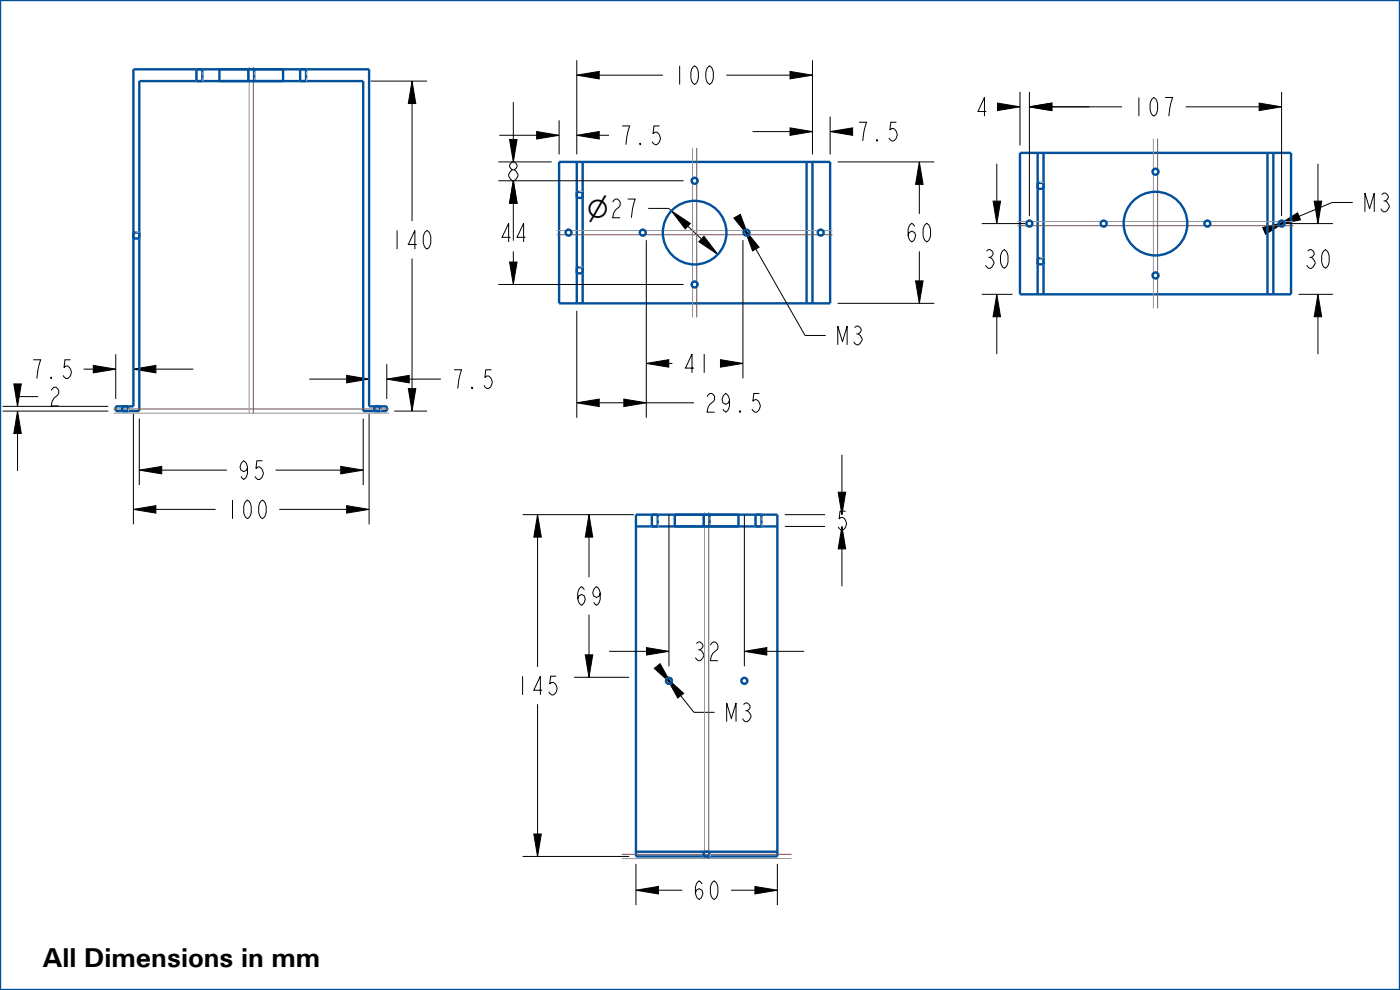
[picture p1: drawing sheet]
<svg xmlns="http://www.w3.org/2000/svg" width="297mm" height="210mm" viewBox="0 0 297 210" stroke-linecap="round" stroke-linejoin="round" font-family="sans-serif">
<g fill="#000">
<path d="M87.4 17.2l.8 4.8h-1.6zM122.4 15.9l4.7-.8v1.6zM167.6 15.1l4.8 .8-4.8 .8zM108.1 29.6h1.6l-.8 4.7zM108.9 38.3l.8 4.8h-1.6zM113.8 27.9l4.8 .8-4.8 .8zM122.4 28.7l4.7-.8v1.6zM167.6 27.1l4.8 .8-4.8 .8zM176.1 27.9l4.8-.8v1.6zM195 34.3l.8 4.8h-1.6zM211.6 21.9l4.8 .8-4.8 .8zM218.4 22.7l4.7-.8v1.6z"/>
<path d="M267.1 21.9l4.8 .8-4.8 .8zM142.4 44.7l4.1 2.7-1.1 1.2zM149.4 50.1l2.9 3.9-4-2.7zM158 48.7l3 3.7-1.3 .8zM155.7 46.3l1.4-.8 1.6 4.5zM210.7 42.7h1.6l-.8 4.7zM271.2 47.7l4.1-2.5 .6 1.4zM267.9 48.2l4.7-1.1-4.1 2.6zM278.8 42.7h1.6l-.8 4.7zM19.8 77.5l4.8 .8-4.8 .8zM28.3 78.3l4.8-.8v1.6zM108.1 55.6h1.6l-.8 4.7z"/>
<path d="M137.1 77.1l4.8-.8v1.6zM152.8 76.3l4.8 .8-4.8 .8zM194.2 59.6h1.6l-.8 4.7zM211.5 62.4l.8 4.8h-1.6zM279.6 62.4l.8 4.8h-1.6zM3.7 87.2l.8 4.8h-1.6zM2.9 81.4h1.6l-.8 4.8zM29.6 99.7l4.7-.8v1.6zM72.3 98.9l4.8 .8-4.8 .8zM73.5 79.6l4.8 .8-4.8 .8zM82.1 80.4l4.7-.8v1.6zM86.6 82.4h1.6l-.8 4.8z"/>
<path d="M122.4 85.4l4.7-.7v1.5zM132.3 84.7l4.8 .7-4.8 .8zM28.3 108.1l4.8-.8v1.5zM73.5 107.3l4.8 .8-4.8 .7zM114 109.2l.8 4.7h-1.6zM125 109.2l.7 4.7h-1.5zM178.6 111.7l.8 4.7h-1.6zM177.8 104.4h1.6l-.8 4.8zM137.1 137.4l4.8 .8-4.8 .8zM157.9 138.2l4.8-.8v1.6zM124.2 138.9h1.5l-.7 4.8zM141.4 143.8l3.6 3.3-1.2 1z"/>
<path d="M138.8 141.8l1.2-1 2.4 4.2zM113.2 176.9h1.6l-.8 4.8zM134.9 188.8l4.8-.8v1.6zM160.1 188l4.8 .8-4.8 .8z"/>
</g>
<g fill="none" stroke="#000" stroke-width=".21">
<path d="M78.6 17.2h12M87.4 17.2l.8 4.8h-1.6zM122.4 15.9l4.7-.8v1.6zM122.4 12.8v20M127.1 15.9h13.5M154.1 15.9h13.5M167.6 15.1l4.8 .8-4.8 .8zM172.4 12.8v20M216.4 19.5v11.3M218.4 19.5v26.3M271.9 19.5v26.3M87.4 22v24.9"/>
<path d="M105.7 38.3h39.3M105.7 34.3h11.3M105.9 28.7h7.9M108.1 29.6h1.6l-.8 4.7zM108.9 38.3l.8 4.8h-1.6zM108.9 21.6v8M113.8 27.9l4.8 .8-4.8 .8zM118.6 25.5v7.3M122.4 28.7l4.7-.8v1.6zM127.1 28.7h2.1M159.7 27.9h7.9M167.6 27.1l4.8 .8-4.8 .8z"/>
<path d="M176.1 27.9l4.8-.8v1.6zM176.1 24.7v8.1M177.7 34.3h20.5M195 34.3l.8 4.8h-1.6zM195 39.1v6.3M211.5 34.7v8M211.6 21.9l4.8 .8-4.8 .8zM218.4 22.7l4.7-.8v1.6zM223.1 22.7h14.9M251.5 22.7h15.6M267.1 21.9l4.8 .8-4.8 .8zM279.6 34.7v8"/>
<path d="M87.4 54.8v27.6M108.1 55.6h1.6l-.8 4.7zM108.9 43.1v7.9M108.9 53.3v2.3M137.1 50.9v37.7M137.5 44.2h4.4l.5 .5M142.4 44.7l4.1 2.7-1.1 1.2zM145.9 48l2.9 2.7M149.4 50.1l2.9 3.9-4-2.7zM155.7 46.3l1.4-.8 1.6 4.5zM157.6 50.9v29.4M158 48.7l3 3.7-1.3 .8z"/>
<path d="M160.3 52.8l10.5 18.4h4.4M194.2 59.6h1.6l-.8 4.7zM195 53.3v6.3M208.3 47.4h9.2M210.7 42.7h1.6l-.8 4.7zM267.9 48.2l4.7-1.1-4.1 2.6zM271.2 47.7l4.1-2.5 .6 1.4zM272.7 47.4h10.1M278.8 42.7h1.6l-.8 4.7zM287 42.9h-4.4l-7 3M17.7 78.3h2.1M19.8 77.5l4.8 .8-4.8 .8z"/>
<path d="M24.6 75.1v9.5M28.3 78.3l4.8-.8v1.6zM33.1 78.3h7.9M73.5 79.6l4.8 .8-4.8 .8zM82.1 77.2v7.4M105.7 60.3h39.3M122.4 65.9v22.7M137.1 77.1l4.8-.8v1.6zM141.9 77.1h.7M152.8 76.3l4.8 .8-4.8 .8zM177.7 64.3h20.5M208.3 62.4h6.5"/>
<path d="M211.5 62.4l.8 4.8h-1.6zM211.5 67.2v7.9M275.5 62.4h7.3M279.6 62.4l.8 4.8h-1.6zM279.6 67.2v7.9M.5 87.2h22.5M.5 86.2h22.5M2.9 81.4h1.6l-.8 4.8zM3.7 87.2l.8 4.8h-1.6zM3.7 92v7.9M3.7 84.1h4.4M28.3 87.8v23.4"/>
<path d="M29.6 99.7l4.7-.8v1.6zM29.6 88.8v14.1M34.3 99.7h13.8M58.5 99.7h13.8M65.6 80.4h7.9M72.3 98.9l4.8 .8-4.8 .8zM77.1 88.8v14.1M78.3 87.8v23.4M82.1 80.4l4.7-.8v1.6zM83.6 87.2h7M86.6 82.4h1.6l-.8 4.8zM86.8 80.4h6.7"/>
<path d="M122.4 85.4l4.7-.7v1.5zM127.1 85.4h5.2M132.3 84.7l4.8 .7-4.8 .8zM137.1 85.4h10.1M178.6 96.5v7.9M28.3 108.1l4.8-.8v1.5zM33.1 108.1h12.7M59.2 108.1h14.3M73.5 107.3l4.8 .8-4.8 .7zM110.9 109.2h23.6M114 109.2l.8 4.7h-1.6zM114 113.9v27.6"/>
<path d="M125 109.2l.7 4.7h-1.5zM125 113.9v8.6M141.9 109.2v32.1M157.9 109.2v32.1M166.5 111.7h8.5M166.5 109.2h8.5M177.8 104.4h1.6l-.8 4.8zM178.6 111.7l.8 4.7h-1.6zM178.6 116.4v8M124.2 138.9h1.5l-.7 4.8zM125 130.4v8.5M129.2 138.2h7.9"/>
<path d="M137.1 137.4l4.8 .8-4.8 .8zM157.9 138.2l4.8-.8v1.6zM162.7 138.2h7.9M114 149.4v27.5M121.8 143.7h11.7M138.8 141.8l1.2-1 2.4 4.2zM141.4 143.8l3.6 3.3-1.2 1zM141.7 143.7a.75 .75 0 0 1 1 .8 .75 .75 0 0 1-1.1 .6M144.4 147.6l2.8 3.5h4.4M113.2 176.9h1.6l-.8 4.8zM110.9 181.7h22.6M134.9 188.8l4.8-.8v1.6z"/>
<path d="M134.9 183.3v8.7M139.7 188.8h5.1M155.1 188.8h5M160.1 188l4.8 .8-4.8 .8zM164.9 183.3v8.7"/>
</g>
<g fill="none" stroke="#00509b" stroke-width=".51">
<path d="M0 0h297v210h-297zM28.3 14.7h50v71.5h3.8v1h-5v-70h-47.5v70h-5v-1h3.7zM118.6 34.3h57.5v30h-57.5zM122.4 34.3v30M123.6 34.3v30M171.1 34.3v30M172.4 34.3v30M216.4 32.4h57.5v30h-57.5zM220.1 32.4v30M221.4 32.4v30M268.9 32.4v30M270.1 32.4v30"/>
<path d="M134.9 109.2h30v72.5h-30zM134.9 111.7h30M134.9 180.7h30"/>
</g>
<!-- layer: 01___PRT_ALL_DTM_PLN -->
<path d="M52.9 14.2v73.5M146.9 31.4v35.9M244.7 29.4v36M118.1 48.9h58.5M215.9 47h58.5M24.1 87.6h58.4M149.5 108.7v73.5M131.9 182.1h36" fill="none" stroke="#9196a0" stroke-width=".21"/>
<path d="M53.7 14.2v73.5M147.8 31.4v35.9M245.6 29.4v36M118.1 49.8h58.5M215.9 47.9h58.5M24.1 86.8h58.4M150.4 108.7v73.5M131.9 181.2h36" fill="none" stroke="#785055" stroke-width=".21"/>
<!-- layer: 02___PRT_ALL_AXES -->
<g fill="none" stroke="#00509b" stroke-width=".51">
<path d="M41.7 14.7h1.2v2.5h-1.2zM46.6 14.7h13.5v2.5h-13.5zM52.7 14.7v2.5M53.9 14.7v2.5M63.7 14.7h1.2v2.5h-1.2zM220.1 38.8h1.3v1.3h-1.3zM28.3 49.3h1.3v1.3h-1.3zM122.4 56.7h1.2v1.3h-1.2zM123.6 40.7h-1.2v1.3h1.2M220.1 54.8h1.3v1.3h-1.3zM25.9 86.2h1.3v1h-1.3zM79.4 86.2h1.3v1h-1.3z"/>
<path d="M138.3 109.2h1.2v2.5h-1.2zM143.2 109.2h13.5v2.5h-13.5zM149.3 109.2v2.5M150.5 109.2v2.5M160.3 109.2h1.2v2.5h-1.2zM149.3 180.7h1.2v1h-1.2z"/>
<circle cx="147.4" cy="38.3" r=".63"/>
<circle cx="245.1" cy="36.4" r=".63"/>
<circle cx="120.6" cy="49.3" r=".63"/>
<circle cx="136.4" cy="49.3" r=".63"/>
<circle cx="147.4" cy="49.3" r="6.8"/>
<circle cx="158.4" cy="49.3" r=".63"/>
<circle cx="174.1" cy="49.3" r=".63"/>
<circle cx="218.4" cy="47.4" r=".63"/>
<circle cx="234.1" cy="47.4" r=".63"/>
<circle cx="245.1" cy="47.4" r="6.8"/>
<circle cx="245.1" cy="58.4" r=".63"/>
<circle cx="256.1" cy="47.4" r=".63"/>
<circle cx="271.9" cy="47.4" r=".63"/>
<circle cx="147.4" cy="60.3" r=".63"/>
<circle cx="141.9" cy="144.4" r=".63"/>
<circle cx="157.9" cy="144.4" r=".63"/>
</g>
<g fill="none" stroke="#afafb4" stroke-width=".25">
<path d="M41.6 15.2v.8M41.6 16.5v.7M41.6 17.2h.1M41.6 14.7h.1M43 14.7h.1M43.1 15.2v.8M43.1 16.5l-.1 .7M52.6 15.2v.8M52.6 16.5v.7M54.1 15.2v.8M54.1 16.5v.7M63.6 15.2v.8"/>
<path d="M63.6 16.5v.7M63.6 17.2h.1M63.6 14.7h.1M65 14.7h.1M65.1 15.2v.8M65.1 16.5l-.1 .7M220.1 38.7v.1M220.6 38.7h.8M221.4 38.7v.1M28.3 49.2v.1M28.3 50.6v.1M28.8 49.2l.8 .1"/>
<path d="M28.8 50.7h.8M29.6 50.6v.1M122.4 40.6v.1M122.4 42v.1M122.4 56.6v.1M122.4 58v.1M122.9 56.6h.7M122.9 42.1h.7M122.9 40.6h.7M123.6 56.6v.1M123.6 58l-.7 .1M220.1 40.1v.1"/>
<path d="M220.1 54.7v.1M220.1 56.1v.1M220.6 54.7h.8M221.4 40.1l-.8 .1M221.4 54.7v.1M221.4 56.1l-.8 .1M25.8 86.6v.6M25.9 87.2h.1M25.9 86.2h.1M27.2 86.2h.1M27.3 86.6l-.1 .6M79.3 86.6v.6"/>
<path d="M79.4 87.2h.1M79.4 86.2h.1M80.7 86.2h.1M80.8 86.6l-.1 .6M138.2 109.7v.7M138.2 110.9v.8M138.2 109.2h.1M139.5 111.7h.1M139.5 109.2h.1M139.7 109.7v.7M139.7 110.9v.8M149.2 109.7v.7"/>
<path d="M149.2 110.9v.8M150.7 109.7v.7M150.7 110.9v.8M160.2 109.7v.7M160.2 110.9v.8M160.2 109.2h.1M161.5 111.7h.1M161.5 109.2h.1M161.7 109.7v.7M161.7 110.9v.8M149.2 181.1v.6M149.2 180.7h.1"/>
<path d="M150.5 181.7h.1M150.5 180.7h.1M150.7 181.1v.6"/>
</g>
<g fill="none" stroke="#afafb4" stroke-width=".25" stroke-dasharray=".5 .4" stroke-linecap="butt">
<path d="M148.1 38.3a.75 .75 0 0 0-1-.6 .75 .75 0 0 0-.3 1.2 .75 .75 0 0 0 1.2-.3l.1-.3M245.9 36.4a.75 .75 0 0 0-1.1-.7 .75 .75 0 0 0-.2 1.3 .75 .75 0 0 0 1.2-.3l.1-.3M121.4 49.3a.75 .75 0 0 0-1.1-.6 .75 .75 0 0 0-.2 1.2 .75 .75 0 0 0 1.2-.3l.1-.3M137.1 49.3a.75 .75 0 0 0-1-.6 .75 .75 0 0 0-.3 1.2 .75 .75 0 0 0 1.2-.3l.1-.3M159.1 49.3a.75 .75 0 0 0-1-.6 .75 .75 0 0 0-.3 1.2 .75 .75 0 0 0 1.2-.3l.1-.3M174.9 49.3a.75 .75 0 0 0-1.1-.6 .75 .75 0 0 0-.2 1.2 .75 .75 0 0 0 1.2-.3l.1-.3M219.1 47.4a.75 .75 0 0 0-1-.7 .75 .75 0 0 0-.3 1.3 .75 .75 0 0 0 1.3-.3v-.3M234.9 47.4a.75 .75 0 0 0-1.1-.7 .75 .75 0 0 0-.2 1.3 .75 .75 0 0 0 1.2-.3l.1-.3M245.9 58.4a.75 .75 0 0 0-1.1-.7 .75 .75 0 0 0-.2 1.3 .75 .75 0 0 0 1.2-.3l.1-.3M256.9 47.4a.75 .75 0 0 0-1.1-.7 .75 .75 0 0 0-.2 1.3 .75 .75 0 0 0 1.2-.3l.1-.3M272.6 47.4a.75 .75 0 0 0-1-.7 .75 .75 0 0 0-.3 1.3 .75 .75 0 0 0 1.3-.3v-.3M148.1 60.3a.75 .75 0 0 0-1-.6 .75 .75 0 0 0-.3 1.2 .75 .75 0 0 0 1.2-.3l.1-.3"/>
<path d="M142.7 144.4a.75 .75 0 0 0-1.1-.7 .75 .75 0 0 0-.2 1.2 .75 .75 0 0 0 1.2-.2l.1-.3M158.7 144.4a.75 .75 0 0 0-1.1-.7 .75 .75 0 0 0-.2 1.2 .75 .75 0 0 0 1.2-.2l.1-.3"/>
</g>
<text font-size="5.7" x="9.1" y="205.2">All Dimensions in mm</text>
<text font-size="5.5" fill="#afafb4" x="124.5" y="46.2">⌀27</text>
<g font-size="5.2">
<text x="142.6" y="17.9">100</text>
<text x="181.4" y="29.9">7.5</text>
<text x="206.7" y="24.6">4</text>
<text x="240" y="24.6">107</text>
<text x="131.2" y="30.7">7.5</text>
<text x="107.3" y="38.3">8</text>
<text x="289" y="44.9">M3</text>
<text x="82.7" y="52.9">140</text>
<text x="105.7" y="51.3">44</text>
<text x="191.9" y="51.3">60</text>
<text x="208.3" y="56.9">30</text>
<text x="276.4" y="56.9">30</text>
<text x="177.1" y="73.1">M3</text>
<text x="6.2" y="80.3">7.5</text>
<text x="95.5" y="82.4">7.5</text>
<text x="144.6" y="79.1">41</text>
<text x="10.1" y="86.1">2</text>
<text x="149.2" y="87.4">29.5</text>
<text x="50.1" y="101.7">95</text>
<text x="47.7" y="110">100</text>
<text x="177" y="112.4">5</text>
<text x="121.8" y="128.4">69</text>
<text x="146.7" y="140.1">32</text>
<text x="109.3" y="147.4">145</text>
<text x="153.6" y="153.1">M3</text>
<text x="146.7" y="190.8">60</text>
</g>
</svg>
